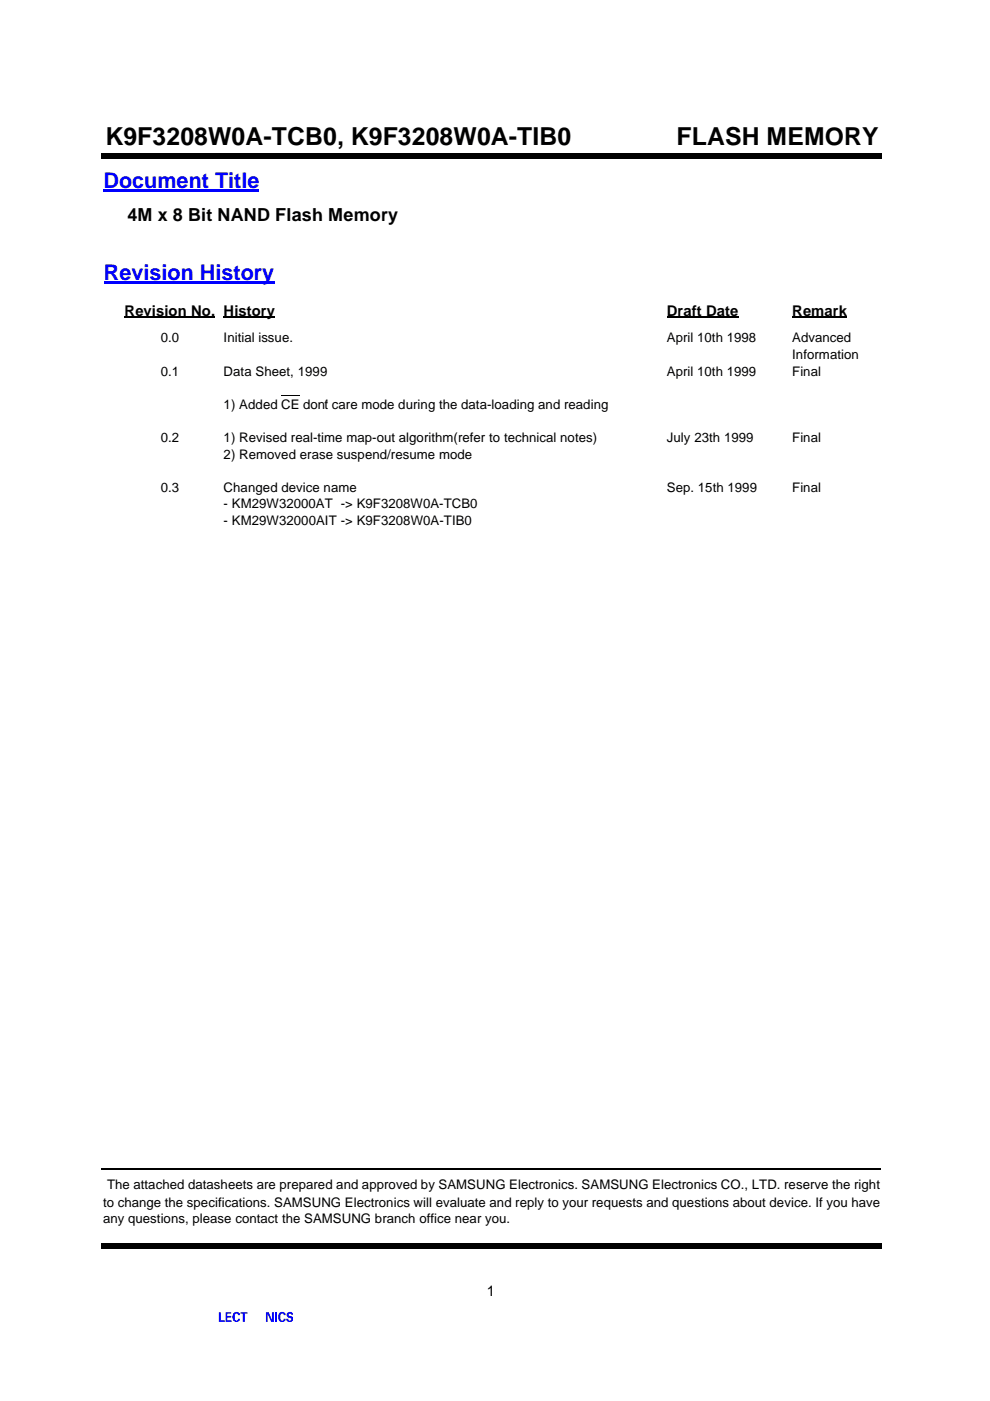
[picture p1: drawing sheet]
<svg xmlns="http://www.w3.org/2000/svg" width="210mm" height="297mm" viewBox="0 0 210 297" stroke-linecap="round" stroke-linejoin="round" font-family="sans-serif">
<g fill="none" stroke="#fff" stroke-width=".21">
<path d="M28.4 33.6h5.6M37.5 33.6h5.6M46.7 33.6h5.5M55.8 33.6h5.6M64.9 33.6h5.6M74 33.6h5.7M83.1 33.6h5.7M92.3 33.6h5.7M101.4 33.6h5.7M110.6 33.6h5.6M119.7 33.6h5.7M128.9 33.6h5.6"/>
<path d="M138 33.6h5.7M147.2 33.6h5.6M156.3 33.6h5.7M165.4 33.6h5.7M174.6 33.6h5.7"/>
</g>
<g fill="#fff">
<path d="M183.7 33.6l3 .1z"/>
<path d="M186.6 33.6l.1 2.9z"/>
</g>
<g fill="none" stroke="#fff" stroke-width=".21">
<path d="M186.6 40v5.7M186.6 49.2v5.6M186.6 58.4v5.6M186.6 67.5v5.7M186.6 76.7v5.6M186.6 85.9v5.7M186.6 95v5.7M186.6 104.3v5.6M186.6 113.4v5.7M186.6 122.6v5.6M186.6 131.8v5.6M186.6 140.9v5.7"/>
<path d="M186.6 150.1v5.6M186.6 159.3v5.7M186.6 168.4v5.7M186.6 177.7v5.6M186.6 186.8v5.7M186.6 196v5.6M186.6 205.2v5.6M186.6 214.3v5.7M186.6 223.5v5.6M186.6 232.7v5.7M186.6 241.9v5.6M186.6 251.1v5.6"/>
</g>
<g fill="#fff">
<path d="M186.6 260.2l.1 3z"/>
<path d="M183.7 263.1l2.9 .1z"/>
</g>
<g fill="none" stroke="#fff" stroke-width=".21">
<path d="M28.4 263.1h5.6M37.5 263.1h5.6M46.7 263.1h5.5M55.8 263.1h5.6M64.9 263.1h5.6M74.1 263.1h5.6M83.1 263.1h5.7M92.3 263.1h5.7M101.4 263.1h5.7M110.6 263.1h5.6M119.7 263.1h5.7M128.9 263.1h5.6"/>
<path d="M138 263.1h5.7M147.2 263.1h5.6M156.3 263.1h5.7M165.4 263.1h5.7M174.6 263.1h5.7"/>
</g>
<g fill="#fff">
<path d="M22 263.1l2.8 .1z"/>
<path d="M22 260.2l.1 2.9z"/>
</g>
<g fill="none" stroke="#fff" stroke-width=".21">
<path d="M22 40v5.7M22 49.2v5.6M22 58.4v5.6M22 67.5v5.7M22 76.7v5.6M22 85.9v5.7M22 95.1v5.6M22 104.3v5.6M22 113.4v5.7M22 122.6v5.6M22 131.8v5.6M22 140.9v5.7"/>
<path d="M22 150.1v5.6M22 159.3v5.7M22 168.5v5.6M22 177.7v5.6M22 186.8v5.7M22 196v5.6M22 205.2v5.6M22 214.3v5.7M22 223.5v5.7M22 232.7v5.7M22 241.9v5.6M22 251.1v5.6"/>
</g>
<path d="M22 18.9l.1 2.8z" fill="#fff"/>
<g fill="none" stroke="#fff" stroke-width=".21">
<path d="M22 25.3v5.6M22 34.6v5.6M22 43.8v5.6M22 53v5.6M22 62.3v5.5M22 71.5v5.7M22 80.7v5.7M22 89.9v5.7M22 99.2v5.6M22 108.4v5.7M22 117.6v5.7M22 126.9v5.6"/>
<path d="M22 136.1v5.7M22 145.3v5.7M22 154.5v5.7M22 163.8v5.6M22 173v5.7M22 182.2v5.7M22 191.5v5.6M22 200.7v5.7M22 209.9v5.7M22 219.1v5.7M22 228.4v5.6M22 237.6v5.7"/>
<path d="M22 246.8v5.7M22 256.1v5.6M22 265.4v5.6M22 274.6v5.6"/>
</g>
<g fill="#fff">
<path d="M22 283.8l.1 2.8z"/>
<path d="M186.6 18.9l.1 2.8z"/>
</g>
<g fill="none" stroke="#fff" stroke-width=".21">
<path d="M186.6 25.3v5.8M186.6 34.7v5.8M186.6 44.1v5.8M186.6 53.5v5.7M186.6 62.9v5.7M186.6 72.2v5.8M186.6 81.6v5.7M186.6 91v5.7M186.6 100.4v5.7M186.6 109.8v5.7M186.6 119.2v5.6M186.6 128.5v5.7"/>
<path d="M186.6 137.9v5.7M186.6 147.3v5.7M186.6 156.7v5.6M186.6 166v5.7M186.6 175.4v5.7M186.6 184.8v5.6M186.6 194.1v5.7M186.6 203.5v5.7M186.6 212.9v5.7M186.6 222.3v5.7M186.6 231.6v5.7M186.6 241v5.7"/>
<path d="M186.6 250.4v5.7M186.6 259.8v5.7M186.6 269.1v5.8"/>
</g>
<g fill="#fff">
<path d="M186.6 278.5l.1 2.8z"/>
<path d="M22 36.5l.1 .1z"/>
<path d="M24.8 36.5l.1 .1z"/>
<path d="M22 36.5l2.8 .1z"/>
</g>
<g fill="none" stroke="#fff" stroke-width=".21">
<path d="M28.4 36.5h5.6M37.5 36.5h5.6M46.7 36.5h5.5M55.8 36.5h5.6M64.9 36.5h5.6M74.1 36.5h5.6M83.1 36.5h5.6M92.3 36.5h5.6M101.4 36.5h5.6M110.6 36.5h5.6M119.7 36.5h5.6M128.9 36.5h5.6"/>
<path d="M138 36.5h5.6M147.1 36.5h5.6M156.2 36.5h5.6M165.4 36.5h5.5M174.5 36.5h5.6"/>
</g>
<g fill="#fff">
<path d="M183.6 36.5l.1 .1z"/>
<path d="M186.4 36.5l.1 .1z"/>
<path d="M183.6 36.5l2.8 .1z"/>
<path d="M104.3 33.9l.1 2.8z"/>
</g>
<g fill="none" stroke="#fff" stroke-width=".21">
<path d="M104.3 40.2v5.7M104.3 49.5v5.6M104.3 58.6v5.6M104.3 67.8v5.5M104.3 76.9v5.7M104.3 86.1v5.6M104.3 95.3v5.6M104.3 104.4v5.6M104.3 113.6v5.6M104.3 122.8v5.6M104.3 131.9v5.6M104.3 141.1v5.6"/>
<path d="M104.3 150.2v5.6M104.3 159.4v5.6M104.3 168.6v5.6M104.3 177.7v5.6M104.3 186.9v5.6M104.3 196v5.7M104.3 205.3v5.5M104.3 214.4v5.6M104.3 223.5v5.6M104.3 232.7v5.6M104.3 241.8v5.7M104.3 251.1v5.6"/>
</g>
<g fill="#fff">
<path d="M104.3 260.2l.1 2.8z"/>
<path d="M107.5 33.9l.1 2.8z"/>
</g>
<g fill="none" stroke="#fff" stroke-width=".21">
<path d="M107.5 40.2v5.7M107.5 49.5v5.6M107.5 58.6v5.6M107.5 67.8v5.5M107.5 76.9v5.7M107.5 86.1v5.6M107.5 95.3v5.6M107.5 104.4v5.6M107.5 113.6v5.6M107.5 122.8v5.6M107.5 131.9v5.6M107.5 141.1v5.6"/>
<path d="M107.5 150.2v5.6M107.5 159.4v5.6M107.5 168.6v5.6M107.5 177.7v5.6M107.5 186.9v5.6M107.5 196v5.7M107.5 205.3v5.5M107.5 214.4v5.6M107.5 223.5v5.6M107.5 232.7v5.6M107.5 241.8v5.7M107.5 251.1v5.6"/>
</g>
<g fill="#fff">
<path d="M107.5 260.2l.1 2.8z"/>
<path d="M100.9 33.9l.1 2.8z"/>
</g>
<g fill="none" stroke="#fff" stroke-width=".21">
<path d="M100.9 40.2v5.7M100.9 49.5v5.6M100.9 58.6v5.6M100.9 67.8v5.5M100.9 76.9v5.7M100.9 86.1v5.6M100.9 95.3v5.6M100.9 104.4v5.6M100.9 113.6v5.6M100.9 122.8v5.6M100.9 131.9v5.6M100.9 141.1v5.6"/>
<path d="M100.9 150.2v5.6M100.9 159.4v5.6M100.9 168.6v5.6M100.9 177.7v5.6M100.9 186.9v5.6M100.9 196v5.7M100.9 205.3v5.5M100.9 214.4v5.6M100.9 223.5v5.6M100.9 232.7v5.6M100.9 241.8v5.7M100.9 251.1v5.6"/>
</g>
<g fill="#fff">
<path d="M100.9 260.2l.1 2.8z"/>
<path d="M22 260l.1 .1z"/>
<path d="M24.8 260l.1 .1z"/>
<path d="M22 260l2.8 .1z"/>
</g>
<g fill="none" stroke="#fff" stroke-width=".21">
<path d="M28.4 260h5.6M37.5 260h5.6M46.7 260h5.5M55.8 260h5.6M64.9 260h5.6M74.1 260h5.6M83.2 260h5.6M92.4 260h5.6M101.5 260h5.6M110.7 260h5.5M119.8 260h5.6M128.9 260h5.6"/>
<path d="M138.1 260h5.6M147.2 260h5.6M156.3 260h5.7M165.4 260h5.6M174.6 260h5.6"/>
</g>
<g fill="#fff">
<path d="M183.7 260l.1 .1z"/>
<path d="M186.6 260l.1 .1z"/>
<path d="M183.7 260l2.9 .1z"/>
<path d="M26.8 36.4l.1 2.8z"/>
</g>
<g fill="none" stroke="#fff" stroke-width=".21">
<path d="M26.8 42.8v5.7M26.8 52.1v5.7M26.8 61.4v5.7M26.8 70.7v5.7M26.8 80v5.7M26.8 89.4v5.6M26.8 98.7v5.6M26.8 108v5.7M26.8 117.3v5.7M26.8 126.6v5.7M26.8 135.9v5.7M26.8 145.2v5.7"/>
<path d="M26.8 154.5v5.7M26.8 163.9v5.6M26.8 173.1v5.7M26.8 182.4v5.8M26.8 191.7v5.8M26.8 201v5.7M26.8 210.3v5.7M26.8 219.7v5.6M26.8 229v5.6M26.8 238.3v5.7M26.8 247.6v5.7"/>
</g>
<g fill="#fff">
<path d="M26.8 256.9l.1 2.8z"/>
<path d="M37.1 36.4l.1 2.8z"/>
</g>
<g fill="none" stroke="#fff" stroke-width=".21">
<path d="M37.1 42.8v5.7M37.1 52.1v5.7M37.1 61.4v5.7M37.1 70.7v5.7M37.1 80v5.7M37.1 89.4v5.6M37.1 98.7v5.6M37.1 108v5.7M37.1 117.3v5.7M37.1 126.6v5.7M37.1 135.9v5.7M37.1 145.2v5.7"/>
<path d="M37.1 154.5v5.7M37.1 163.9v5.6M37.1 173.1v5.7M37.1 182.4v5.8M37.1 191.7v5.8M37.1 201v5.7M37.1 210.3v5.7M37.1 219.7v5.6M37.1 229v5.6M37.1 238.3v5.7M37.1 247.6v5.7"/>
</g>
<path d="M37.1 256.9l.1 2.8z" fill="#fff"/>
<path d="M21.4 32.5h.5v1.1h-.5zM21.9 32.5h164.6v1.1h-164.6zM186.5 32.5h.5v1.1h-.5z" fill="#000"/>
<path d="M22.6 267.8h39.5v12.5h-39.5z" fill="#fff"/>
<g fill="#00f">
<path d="M46.4 278.2h.4v1.7h.9v.4h-1.3z" fill-rule="evenodd"/>
<path d="M47.8 278.2h1.2v.3h-.8v.5h.8v.3h-.8v.6h.9v.4h-1.3z" fill-rule="evenodd"/>
<path d="M49.6 278.3a.76 .76 0 0 1 .8-.1 .76 .76 0 0 1 .5 .6h-.4l-.2-.3h-.3l-.2 .3v1l.4 .2 .3-.4h.4a.81 .81 0 0 1-.9 .7 .81 .81 0 0 1-.7-.9v-.4z" fill-rule="evenodd"/>
<path d="M51 278.2h1.5v.3h-.6v1.8h-.4v-1.8h-.5z" fill-rule="evenodd"/>
<path d="M56.4 278.2h.6l.7 1.7v-1.7h.4v2.1h-.6l-.8-1.8v1.8h-.3z" fill-rule="evenodd"/>
</g>
<path d="M58.5 278.2v2.1" fill="none" stroke="#00f" stroke-width=".42"/>
<g fill="#00f">
<path d="M59.3 278.3l.8-.1 .4 .3v.3h-.3l-.2-.3h-.3l-.3 .3v.8a.38 .38 0 0 0 .4 .4 .38 .38 0 0 0 .4-.4h.3a.77 .77 0 0 1-.7 .7 .77 .77 0 0 1-.8-.6v-.9z" fill-rule="evenodd"/>
<path d="M61 278.3l.8-.1 .3 .3v.3l-.8-.3-.1 .3 .2 .2a.69 .69 0 0 1 .7 .9 .69 .69 0 0 1-1.1 .3l-.3-.3v-.3h.4v.3l.5 .1 .2-.2-.1-.3h-.1a.88 .88 0 0 1-.8-1z" fill-rule="evenodd"/>
</g>
<path d="M21.4 263.7h.5v1.1h-.5zM21.9 263.7h164.6v1.1h-164.6zM186.5 263.7h.5v1.1h-.5z" fill="#000"/>
<g fill="#00f">
<path d="M21.9 40.2h33v.5h-33z"/>
<path d="M22 59.5h36.2v.6h-36.2z"/>
</g>
<path d="M21.5 247.7h.2v.3h-.2zM186.7 247.7h.2v.3h-.2z" fill="#000"/>
<path d="M26.4 67.3h19.2M47.4 67.3h10.9M141.4 67.3h15.1M168 67.3h11.6M21.7 247.8h165" fill="none" stroke="#000" stroke-width=".34"/>
<path d="M59.6 83.9h3.9" fill="none" stroke="#000" stroke-width=".21"/>
<g font-size="5.2">
<text x="22.4" y="30.8">K9F3208W0A-TCB0, K9F3208W0A-TIB0</text>
<text x="143.4" y="30.8">FLASH MEMORY</text>
</g>
<g font-size="4.6" fill="#00f">
<text x="21.9" y="39.9">Document Title</text>
<text x="22" y="59.3">Revision History</text>
</g>
<text font-size="3.8" x="27" y="46.8">4M x 8 Bit NAND Flash Memory</text>
<g font-size="3.1">
<text x="26.4" y="66.9">Revision No. History</text>
<text x="141.4" y="66.9">Draft Date</text>
<text x="168" y="66.9">Remark</text>
<text x="103.2" y="274.9">1</text>
</g>
<g font-size="2.8">
<text x="34.1" y="72.5">0.0</text>
<text x="47.4" y="72.5">Initial issue.</text>
<text x="141.4" y="72.5">April 10th 1998</text>
<text x="168" y="72.5">Advanced</text>
<text x="168" y="76.1">Information</text>
<text x="34.1" y="79.6">0.1</text>
<text x="47.4" y="79.6">Data Sheet, 1999</text>
<text x="141.4" y="79.6">April 10th 1999</text>
<text x="168" y="79.6">Final</text>
<text x="47.4" y="86.6">1) Added CE dont care mode during the data-loading and reading</text>
<text x="69" y="86.6">’</text>
<text x="34.1" y="93.7">0.2</text>
<text x="47.4" y="93.7">1) Revised real-time map-out algorithm(refer to technical notes)</text>
<text x="141.4" y="93.7">July 23th 1999</text>
<text x="168" y="93.7">Final</text>
<text x="47.4" y="97.2">2) Removed erase suspend/resume mode</text>
<text x="34.1" y="104.3">0.3</text>
<text x="47.4" y="104.3">Changed device name</text>
<text x="47.4" y="107.8">- KM29W32000AT -&gt; K9F3208W0A-TCB0</text>
<text x="141.4" y="104.3">Sep. 15th 1999</text>
<text x="168" y="104.3">Final</text>
<text x="47.4" y="111.4">- KM29W32000AIT -&gt; K9F3208W0A-TIB0</text>
<text x="21.8" y="255.8">to change the specifications. SAMSUNG Electronics will evaluate and reply to your requests and questions about device. If you have</text>
<text x="22.7" y="252.2">The attached datasheets are prepared and approved by SAMSUNG Electronics. SAMSUNG Electronics CO., LTD. reserve the right</text>
<text x="21.8" y="259.4">any questions, please contact the SAMSUNG branch office near you.</text>
</g>
</svg>
